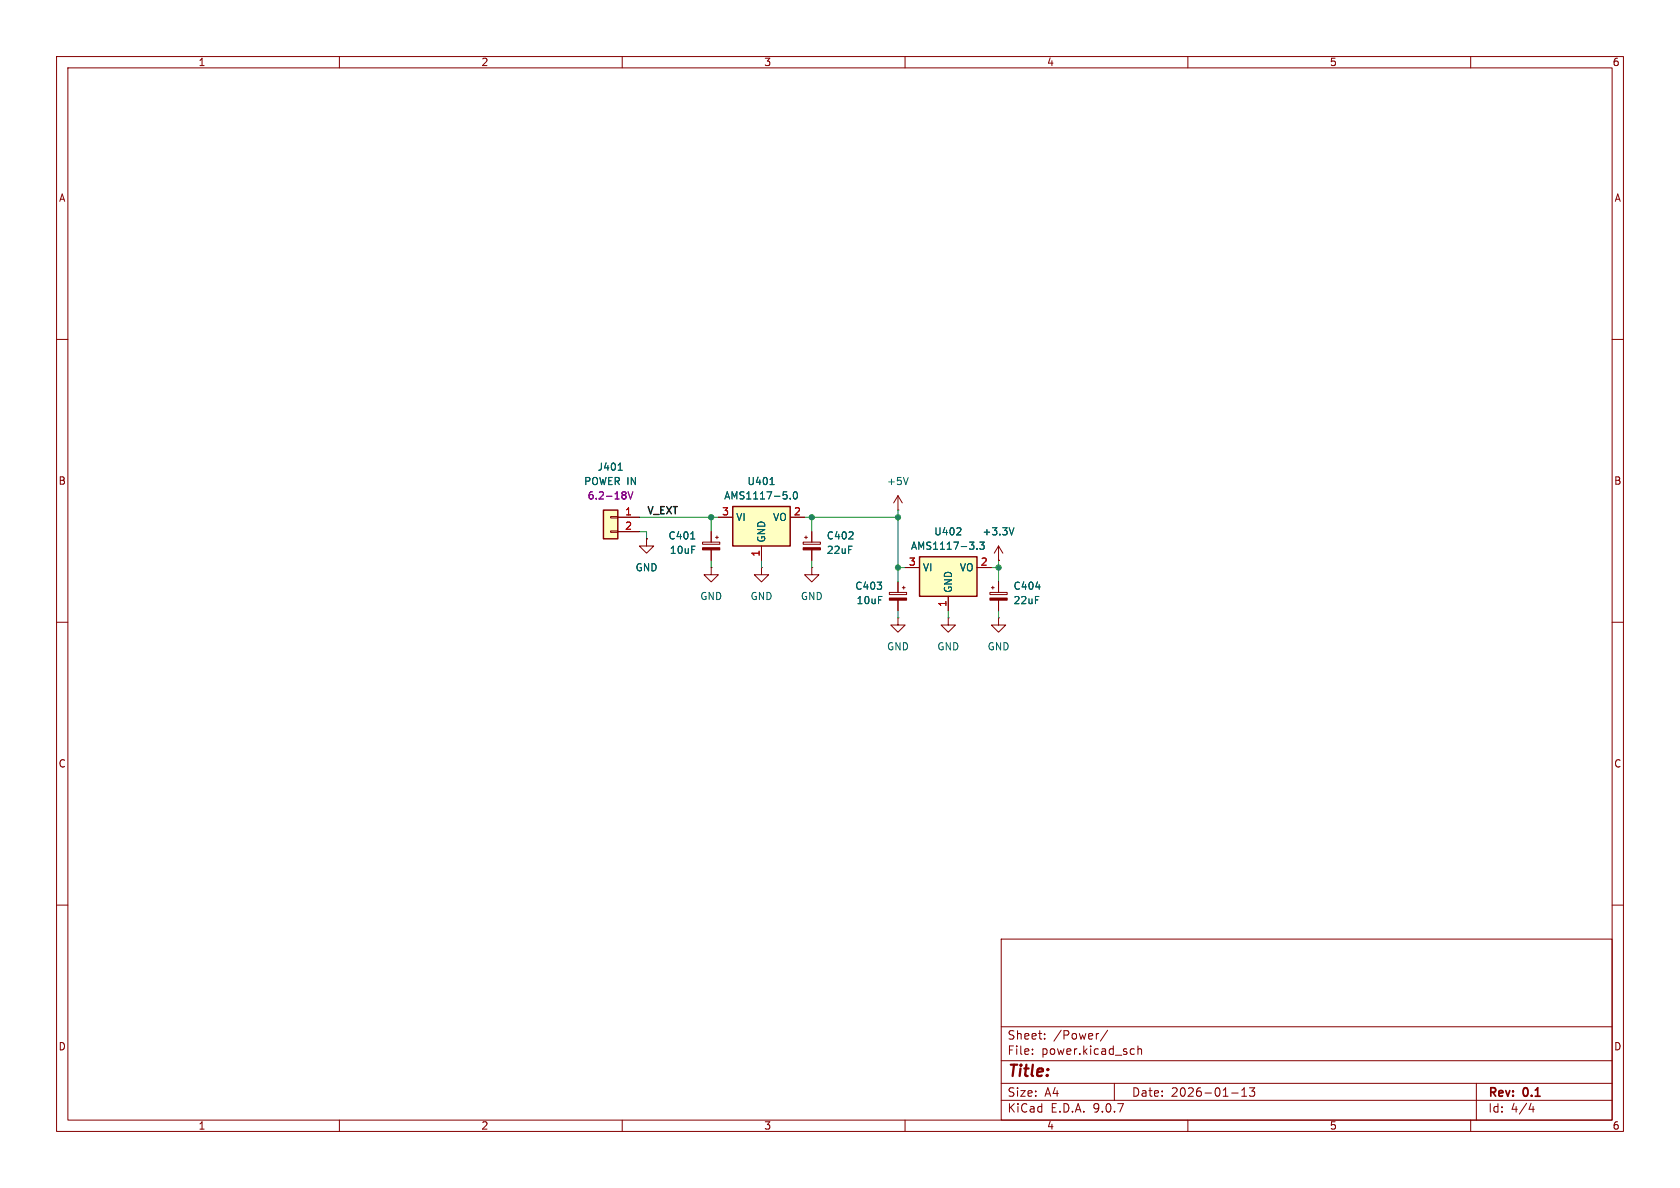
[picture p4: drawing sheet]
<svg xmlns="http://www.w3.org/2000/svg" width="297mm" height="210mm" viewBox="0 0 297 210" stroke-linecap="round" stroke-linejoin="round" font-family="sans-serif">
<g fill="none" stroke="#840000" stroke-width=".18">
<path d="M10 10h277v190h-277zM12 12h273v186h-273zM60 10v2M110 10v2M160 10v2M210 10v2M260 10v2M10 60h2M285 60h2M10 110h2M285 110h2M10 160h2"/>
<path d="M177 166h108v32h-108zM285 160h2M60 198v2M110 198v2M160 198v2M177 194.5h108M177 191.5h108M177 187.5h108M177 181.5h108M182.5 186.3v.1M182.5 185.5v.1M184.7 183.6v.1"/>
<path d="M184.7 182.8v.1M194.2 182.7l-.2 .1M195.8 182.1l-1.3 2M197 191.5v3M200.1 185.4l.4 .1M200.5 186.3l-.4 .1M201.2 185.5l.2-.1 .3 .1 .1 .9M201.2 184.9v1.5M210 198v2M217.7 193.2h1.2M219.5 193.8h.9M219.5 192.7l.5-.4v1.5"/>
<path d="M220.9 192.3h.9l-.5 .6 .4 .1v.7l-.2 .1h-.4l-.2-.1M260 198v2M261 191.5v6.5M270.7 195l-.4 1.1h.9M271 195.6v1"/>
</g>
<path d="M162.6 98.4h10.1v7h-10.1z" fill="#ffffc2"/>
<path d="M162.6 98.4h10.1v7h-10.1z" fill="none" stroke="#840000" stroke-width=".25"/>
<g fill="none" stroke="#840000" stroke-width=".18">
<path d="M124.2 95.8h3.1v.4h-3.1zM125.7 94v1.8M125.7 97.2v1.9M126.5 95h.5M126.7 94.7v.6M176.5 99.1h.1M176.5 96.5v2.6M176.5 96.5l-.7 1.3M176.5 96.5l.8 1.3M125.7 100.3v1.3h1.3l-1.3 1.3-1.2-1.3h1.2M125.7 100.3h.1M143.5 100.3v1.3h1.3l-1.3 1.3-1.3-1.3h1.3"/>
<path d="M143.5 100.3h.1M157.2 104.7h3.1v.4h-3.1zM158.7 109.2v1.3h1.3l-1.3 1.3-1.2-1.3h1.2M158.7 109.2h.1M158.7 102.9v1.8M158.7 106.1v1.9M159.5 103.9h.5M159.8 103.6v.5M160 100.3h2.6M167.6 109.2v1.3h1.3l-1.3 1.3-1.2-1.3h1.2M167.6 109.2h.1M167.6 105.4v2.6"/>
<path d="M172.7 100.3h2.6M175 104.7h3.1v.4h-3.1zM175.3 103.9h.5M175.5 103.6v.5M176.5 109.2v1.3h1.3l-1.3 1.3-1.2-1.3h1.2M176.5 109.2h.1M176.5 102.9v1.8M176.5 106.1v1.9"/>
</g>
<path d="M122.1 95.3h.7M169.1 94.6h.8M169.8 93.4v.4M172.7 97v.1M173.2 95.8h.8l-.4 .5 .3 .1v.6l-.2 .1-.5-.1M179.3 93.3l-.5 1.3M183.1 103.8h.8" fill="none" stroke="#006464" stroke-width=".18"/>
<g fill="#840000" stroke="#840000" stroke-width=".18">
<path d="M157.2 105.7h3.1v.4h-3.1z"/>
<path d="M124.2 96.8h3.1v.4h-3.1z"/>
<path d="M175 105.7h3.1v.4h-3.1z"/>
</g>
<path d="M129.5 89.5h10.2v7h-10.2z" fill="#ffffc2"/>
<path d="M129.5 89.5h10.2v7h-10.2z" fill="none" stroke="#840000" stroke-width=".25"/>
<g fill="none" stroke="#840000" stroke-width=".18">
<path d="M114.3 95.3v1.2h1.3l-1.3 1.3-1.3-1.3h1.3M114.3 95.3h.1M127 91.4h2.5M134.6 96.5v2.6M139.7 91.4h2.5M142 95.8h3v.4h-3zM142.2 95h.5M142.5 94.7v.6M143.5 94v1.8M143.5 97.2v1.9M158.7 90.2h.1M158.7 87.6l-.7 1.3"/>
<path d="M158.7 87.6l.8 1.3M158.7 87.6v2.6M134.6 100.3v1.3h1.3l-1.3 1.3-1.3-1.3h1.3M134.6 100.3h.1"/>
</g>
<path d="M136.1 85.7h.8M139.7 88.1v.1M140.4 87l.1-.1a.68 .68 0 0 1 .5 .7 .68 .68 0 0 1-.5 .6 .84 .84 0 0 1-.1-1.2zM160.6 84.4l-.5 1.3" fill="none" stroke="#006464" stroke-width=".18"/>
<path d="M142 96.8h3v.4h-3z" fill="#840000" stroke="#840000" stroke-width=".18"/>
<path d="M106.7 90.2h2.5v5.1h-2.5z" fill="#ffffc2"/>
<path d="M106.7 90.2h2.5v5.1h-2.5z" fill="none" stroke="#840000" stroke-width=".25"/>
<g fill="none" stroke="#840000" stroke-width=".18">
<path d="M107.9 91.3h1.3v.3h-1.3zM107.9 93.9h1.3v.2h-1.3zM109.2 91.4h3.8M109.2 94h3.8M114.3 95.3h.1M125.7 94v1.8M125.7 97.2v1.9M127 91.4h2.5M134.6 96.5v2.6M139.7 91.4h2.5M143.5 94v1.8M143.5 97.2v1.9"/>
<path d="M176.5 99.1h.1M158.7 102.9v1.8M158.7 106.1v1.9M160 100.3h2.6M167.6 105.4v2.6M172.7 100.3h2.6M176.5 102.9v1.8M176.5 106.1v1.9"/>
</g>
<path d="M109.3 83.1h.7M122.1 95.3h.7M136.1 85.7h.8M139.7 88.1v.1M140.4 87l.1-.1a.68 .68 0 0 1 .5 .7 .68 .68 0 0 1-.5 .6 .84 .84 0 0 1-.1-1.2zM169.1 94.6h.8M169.8 93.4v.4M172.7 97v.1M173.2 95.8h.8l-.4 .5 .3 .1v.6l-.2 .1-.5-.1M179.3 93.3l-.5 1.3M183.1 103.8h.8" fill="none" stroke="#006464" stroke-width=".18"/>
<path d="M110.6 87l.1 .2-.1 .2M110.6 87.5l.1 .2-.1 .4M111 86.9l.5 1.3 .4-1.3" fill="none" stroke="#840084" stroke-width=".18"/>
<g fill="none" stroke="#009600" stroke-width=".18">
<path d="M113 91.4h14M113 94h1.3v1.3M125.7 91.4v2.6M125.7 99.1v1.2M134.6 99.1v1.2M142.2 91.4h16.5M143.5 91.4v2.6M143.5 99.1v1.2M158.7 90.2v12.7M176.5 99.1v3.8M158.7 100.3h1.3M158.7 108v1.2"/>
<path d="M167.6 108v1.2M175.3 100.3h1.2M176.5 108v1.2"/>
</g>
<g fill="#009600" stroke="#009600" stroke-width=".18">
<circle cx="143.5" cy="91.4" r=".46"/>
<circle cx="176.5" cy="100.3" r=".46"/>
<circle cx="125.7" cy="91.4" r=".46"/>
<circle cx="158.7" cy="91.4" r=".46"/>
<circle cx="158.7" cy="100.3" r=".46"/>
</g>
<text font-size="2.8" fill="#840000" x="178" y="190.9">Title:</text>
<g font-size="2.1" fill="#840000">
<text x="178" y="184">Sheet:</text>
<text x="186.2" y="184">/Power/</text>
<text x="178" y="186.7">File:</text>
<text x="184.1" y="186.7">power.kicad_sch</text>
<text x="178" y="196.9">KiCad</text>
<text x="178" y="194.1">Size:</text>
<text x="184.7" y="194.1">A4</text>
<text x="185.7" y="196.9">E.D.A.</text>
<text x="193.3" y="196.9">9.0.7</text>
<text x="200" y="194.1">Date:</text>
<text x="207" y="194.1">2026-01-13</text>
<text x="263" y="194.3">Rev:</text>
<text x="263" y="196.9">Id:</text>
<text x="267.1" y="196.9">4/4</text>
<text x="269.4" y="194.3">0.1</text>
</g>
<g font-size="1.8" fill="#840000">
<text x="35" y="11.9">1</text>
<text x="85" y="11.9">2</text>
<text x="135" y="11.9">3</text>
<text x="185" y="11.9">4</text>
<text x="235" y="11.9">5</text>
<text x="285" y="11.9">6</text>
<text x="10.3" y="35.9">A</text>
<text x="285.3" y="35.9">A</text>
<text x="10.3" y="85.9">B</text>
<text x="285.3" y="85.9">B</text>
<text x="10.3" y="135.9">C</text>
<text x="285.3" y="135.9">C</text>
<text x="10.3" y="185.9">D</text>
<text x="285.3" y="185.9">D</text>
<text x="35" y="199.9">1</text>
<text x="85" y="199.9">2</text>
<text x="135" y="199.9">3</text>
<text x="185" y="199.9">4</text>
<text x="235" y="199.9">5</text>
<text x="285" y="199.9">6</text>
</g>
<g font-size="1.8" fill="#006464">
<text x="105.6" y="83.4">J401</text>
<text x="103.2" y="86">POWER IN</text>
<text x="127.9" y="88.5">AMS1117-5.0</text>
<text x="132" y="86">U401</text>
<text x="156.7" y="86">+5V</text>
<text x="118.1" y="95.6">C401</text>
<text x="130" y="92.3">VI</text>
<text x="136.6" y="92.3">VO</text>
<text x="146.1" y="95.6">C402</text>
<text x="165.1" y="94.8">U402</text>
<text x="173.6" y="94.8">+3.3V</text>
<text x="112.3" y="101.2">GND</text>
<text x="118.3" y="98.1">10uF</text>
<text x="135.5" y="96" transform="rotate(-90 135.5 96)">GND</text>
<text x="146.1" y="98.1">22uF</text>
<text x="160.9" y="97.4">AMS1117-3.3</text>
<text x="163.1" y="101.2">VI</text>
<text x="169.6" y="101.2">VO</text>
<text x="123.7" y="106.3">GND</text>
<text x="132.6" y="106.3">GND</text>
<text x="141.5" y="106.3">GND</text>
<text x="151.1" y="104.5">C403</text>
<text x="151.3" y="107">10uF</text>
<text x="168.5" y="104.9" transform="rotate(-90 168.5 104.9)">GND</text>
<text x="179.1" y="104.5">C404</text>
<text x="179.1" y="107">22uF</text>
<text x="156.7" y="115.2">GND</text>
<text x="165.6" y="115.2">GND</text>
<text x="174.5" y="115.2">GND</text>
</g>
<text font-size="1.8" fill="#840084" x="103.8" y="88.5">6.2-18V</text>
<g font-size="1.8" fill="#a90000">
<text x="110.4" y="91.2">1</text>
<text x="110.4" y="93.7">2</text>
<text x="127.6" y="91.2">3</text>
<text x="140.3" y="91.2">2</text>
<text x="134.4" y="98.5" transform="rotate(-90 134.4 98.5)">1</text>
<text x="160.6" y="100.1">3</text>
<text x="173.3" y="100.1">2</text>
<text x="167.4" y="107.4" transform="rotate(-90 167.4 107.4)">1</text>
</g>
<text font-size="1.8" fill="#0f0f0f" x="114.3" y="91">V_EXT</text>
</svg>
